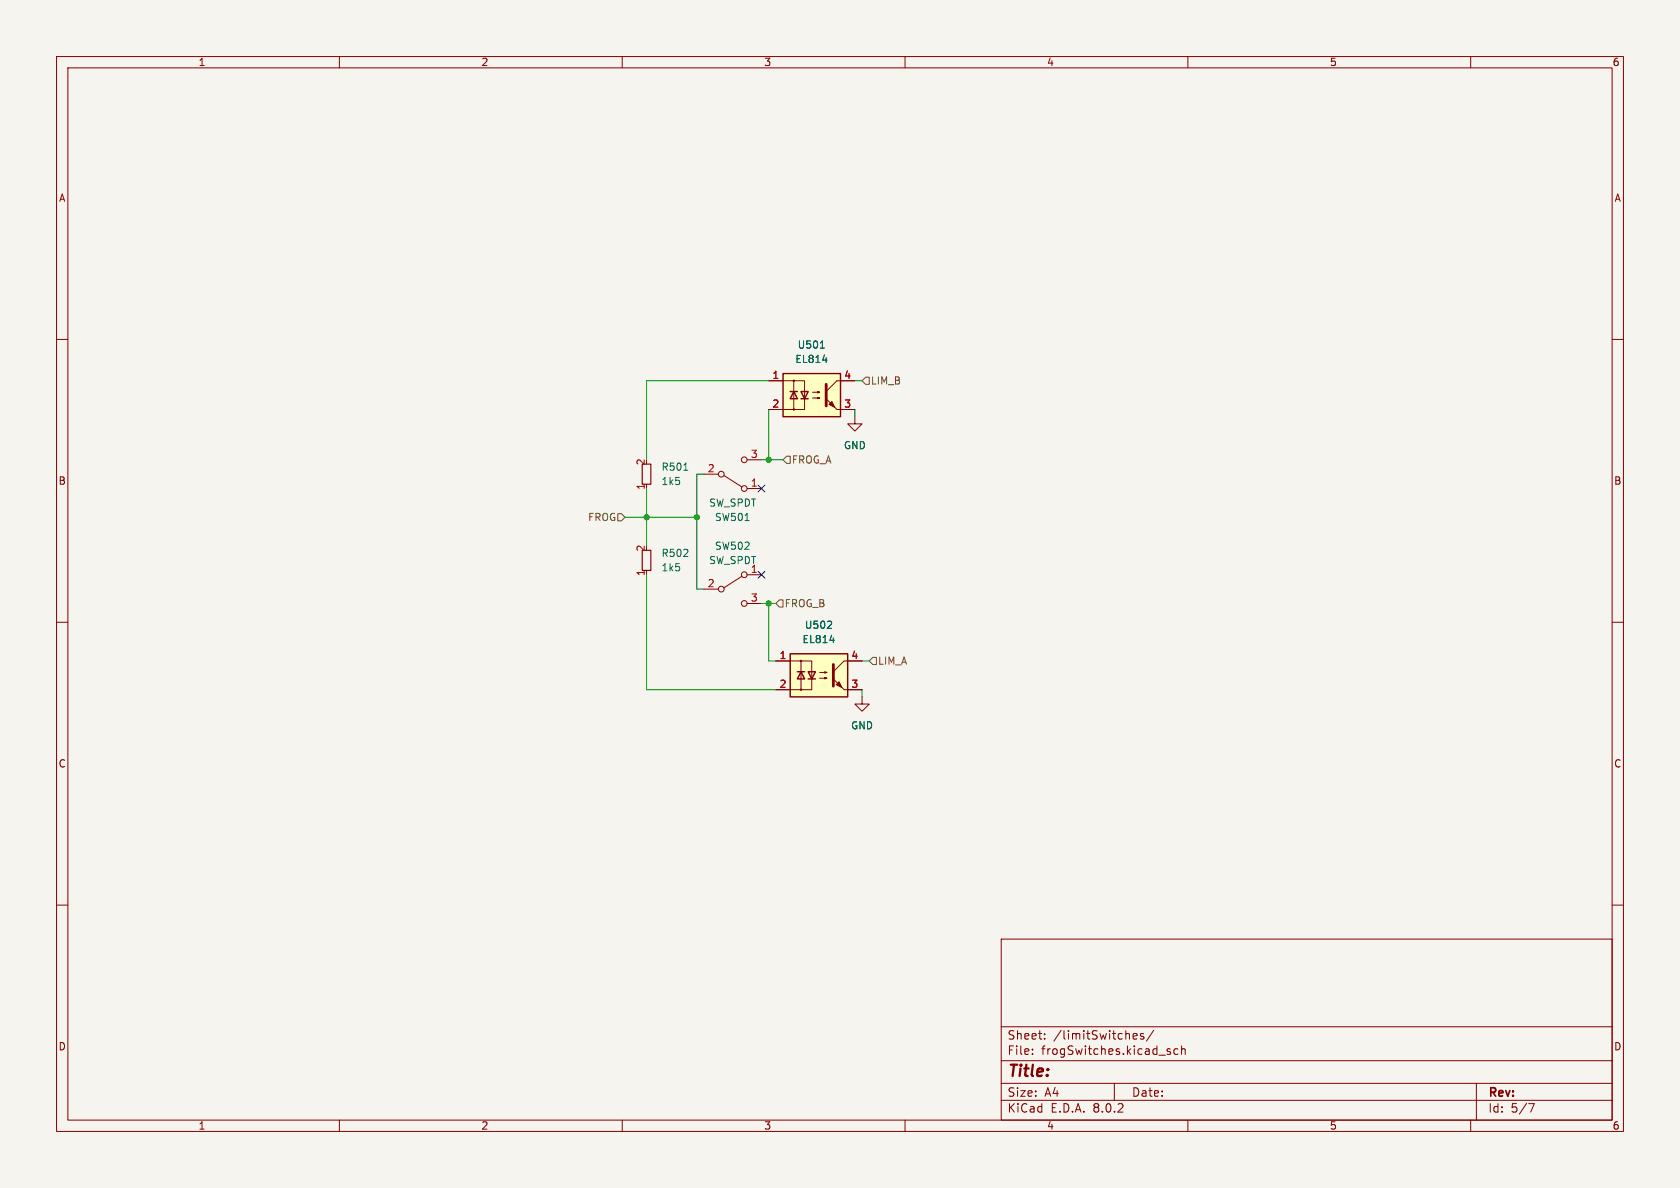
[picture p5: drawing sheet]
<svg xmlns="http://www.w3.org/2000/svg" width="297mm" height="210mm" viewBox="0 0 297 210" stroke-linecap="round" stroke-linejoin="round" font-family="sans-serif">
<path d="M0 0h297v210h-297z" fill="#f5f4ef" stroke="#f5f4ef" stroke-width=".18"/>
<g fill="none" stroke="#840000" stroke-width=".18">
<path d="M10 10h277v190h-277zM12 12h273v186h-273zM60 10v2M110 10v2M160 10v2M210 10v2M260 10v2M10 60h2M285 60h2M10 110h2M285 110h2M152.4 123.2v1.3h1.3l-1.3 1.2-1.3-1.2h1.3"/>
<path d="M10 160h2M285 160h2M177 166h108v32h-108zM60 198v2M110 198v2M160 198v2M177 194.5h108M177 191.5h108M177 187.5h108M177 181.5h108M182.5 186.3v.1M182.5 185.5v.1"/>
<path d="M184.7 183.6v.1M184.7 182.8v.1M197 191.5v3M200.3 183.2l.7-.1v-.3l-.5-.1-.2 .2 .1 .7h.6M202.2 182.8l-.4-.1-.2 .2 .1 .2 .5 .2v.3h-.6M204 182.1l-1.3 2M206.4 185.8l.3 .1 .3 .2-.1 .2-.4 .1M206.4 185.5h.5M208.2 185.5l-.4-.1-.3 .3v.4l.2 .2h.5M208.9 185.5l.2-.1 .4 .1v.9M208.9 184.9v1.5M210 198v2"/>
<path d="M260 198v2M261 191.5v6.5M270.2 195.1h1l-.6 1.5"/>
</g>
<path d="M139.7 115.6h10.2v7.6h-10.2z" fill="#ffffc2"/>
<path d="M139.7 115.6h10.2v7.6h-10.2zM141 118.7h1.2M141.6 118.7l.6 1.3h-1.2zM142.9 118.7h1.2l-.6 1.3zM142.9 120h1.2" fill="none" stroke="#840000" stroke-width=".25"/>
<g fill="none" stroke="#840000" stroke-width=".18">
<path d="M124.5 83.8h2.5M128 84.1l3.2 2M132.1 86.4h2.5M132.1 81.3h2.5M124.5 104.1h2.5M131.2 101.9l-3.2 2M132.1 101.6h2.5M132.1 106.7h2.5M137.2 116.8h6.3v5.1h-6.3M141.6 116.8v5.1M144.9 119.9h1.3l-.4 .1v-.2l.4 .1M144.9 118.9h1.3l-.4 .1v-.3l.4 .2"/>
<path d="M152.4 116.8h-3.2l-1.9 1.9M149.2 121.9h3.2"/>
<circle cx="127.5" cy="83.8" r=".51"/>
<circle cx="131.6" cy="86.4" r=".51"/>
<circle cx="131.6" cy="81.3" r=".51"/>
<circle cx="127.5" cy="104.1" r=".51"/>
<circle cx="131.6" cy="106.7" r=".51"/>
<circle cx="131.6" cy="101.6" r=".51"/>
<circle cx="141.6" cy="116.8" r=".13"/>
<circle cx="141.6" cy="121.9" r=".13"/>
</g>
<g fill="#840000" stroke="#840000" stroke-width=".18">
<path d="M147.3 120l1.9 1.9z"/>
<path d="M148.3 120.5l.5 1-1-.5z"/>
</g>
<path d="M147.3 117.5v3.8" fill="none" stroke="#840000" stroke-width=".51"/>
<path d="M120.9 83.1h.7M131.7 92h.7M146.2 111.1h.8M146.7 113.2h.8M147 109.9v.4" fill="none" stroke="#006464" stroke-width=".18"/>
<path d="M113.5 97.3h1.6v3.5h-1.6zM113.5 82h1.6v3.6h-1.6z" fill="none" stroke="#840000" stroke-width=".2"/>
<path d="M138.4 66h10.2v7.7h-10.2z" fill="#ffffc2"/>
<path d="M138.4 66h10.2v7.7h-10.2zM139.7 69.2h1.3M140.3 69.2l.7 1.3h-1.3zM141.6 69.2h1.3l-.7 1.3zM141.6 70.5h1.3" fill="none" stroke="#840000" stroke-width=".25"/>
<g fill="none" stroke="#840000" stroke-width=".18">
<path d="M135.9 67.3h6.3v5.1h-6.3M140.3 67.3v5.1M143.6 70.4h1.3l-.4 .1v-.3l.4 .2M143.6 69.3h1.3l-.4 .2v-.3l.4 .1M148 72.4h3.1M151.1 73.7v1.2h1.3l-1.3 1.3-1.2-1.3h1.2M151.1 67.3h-3.1l-2 1.9M137.2 116.8h2.5M149.9 116.8h2.5M137.2 121.9h2.5M149.9 121.9h2.5"/>
<circle cx="140.3" cy="72.4" r=".13"/>
<circle cx="140.3" cy="67.3" r=".13"/>
</g>
<g fill="#840000" stroke="#840000" stroke-width=".18">
<path d="M146 70.5l2 1.9z"/>
<path d="M146.6 71.5l.5-.5 .5 1z"/>
</g>
<path d="M146 67.9v3.9" fill="none" stroke="#840000" stroke-width=".51"/>
<path d="M145 61.5h.7M145.4 63.7h.8M146.2 111.1h.8M146.7 113.2h.8M147 109.9v.4" fill="none" stroke="#006464" stroke-width=".18"/>
<path d="M153 66.7h.7v1.2h-.7l-.6-.6zM109.2 90.8h.7l.6 .6-.6 .7h-.7zM139.1 80.6h.6v1.3h-.6l-.7-.6zM137.8 106h.6v1.3h-.6l-.6-.6zM154.3 116.2h.6v1.3h-.6l-.6-.7z" fill="none" stroke="#725600" stroke-width=".18"/>
<g fill="none" stroke="#009600" stroke-width=".18">
<path d="M135.9 67.3h-21.6v14M135.9 72.4v8.9M151.1 67.3h1.3M151.1 72.4v1.3M110.5 91.4h12.7M114.3 86.4v10.1M124.5 83.8h-1.3v20.3h1.3M134.6 81.3h3.8M114.3 101.6v20.3h22.9M134.6 106.7h2.6M135.9 106.7v10.1h1.3M152.4 116.8h1.3"/>
<path d="M152.4 121.9v1.3"/>
</g>
<path d="M134 85.8l1.2 1.2M135.2 85.8l-1.2 1.2M134 101l1.2 1.2M135.2 101l-1.2 1.2" fill="none" stroke="#000084" stroke-width=".18"/>
<g fill="#009600" stroke="#009600" stroke-width=".18">
<circle cx="123.2" cy="91.4" r=".46"/>
<circle cx="135.9" cy="81.3" r=".46"/>
<circle cx="135.9" cy="106.7" r=".46"/>
<circle cx="114.3" cy="91.4" r=".46"/>
</g>
<text font-size="2.8" fill="#840000" x="178" y="190.9">Title:</text>
<g font-size="2.1" fill="#840000">
<text x="178" y="184">Sheet:</text>
<text x="186.2" y="184">/limitSwitches/</text>
<text x="178" y="186.7">File:</text>
<text x="184.1" y="186.7">frogSwitches.kicad_sch</text>
<text x="178" y="196.9">KiCad</text>
<text x="178" y="194.1">Size:</text>
<text x="184.7" y="194.1">A4</text>
<text x="185.7" y="196.9">E.D.A.</text>
<text x="193.3" y="196.9">8.0.2</text>
<text x="200" y="194.1">Date:</text>
<text x="263" y="194.3">Rev:</text>
<text x="263" y="196.9">Id:</text>
<text x="267.1" y="196.9">5/7</text>
</g>
<g font-size="1.8" fill="#840000">
<text x="35" y="11.9">1</text>
<text x="85" y="11.9">2</text>
<text x="135" y="11.9">3</text>
<text x="185" y="11.9">4</text>
<text x="235" y="11.9">5</text>
<text x="285" y="11.9">6</text>
<text x="10.3" y="35.9">A</text>
<text x="285.3" y="35.9">A</text>
<text x="10.3" y="85.9">B</text>
<text x="285.3" y="85.9">B</text>
<text x="10.3" y="135.9">C</text>
<text x="285.3" y="135.9">C</text>
<text x="10.3" y="185.9">D</text>
<text x="285.3" y="185.9">D</text>
<text x="35" y="199.9">1</text>
<text x="85" y="199.9">2</text>
<text x="135" y="199.9">3</text>
<text x="185" y="199.9">4</text>
<text x="235" y="199.9">5</text>
<text x="285" y="199.9">6</text>
</g>
<g font-size="1.8" fill="#006464">
<text x="140.5" y="64.4">EL814</text>
<text x="140.9" y="61.8">U501</text>
<text x="116.8" y="83.4">R501</text>
<text x="149.1" y="79.6">GND</text>
<text x="116.8" y="86">1k5</text>
<text x="125.3" y="89.8">SW_SPDT</text>
<text x="126.3" y="92.3">SW501</text>
<text x="116.8" y="98.7">R502</text>
<text x="116.8" y="101.2">1k5</text>
<text x="125.3" y="99.9">SW_SPDT</text>
<text x="126.3" y="97.4">SW502</text>
<text x="141.8" y="113.9">EL814</text>
<text x="142.2" y="111.4">U502</text>
<text x="150.4" y="129.1">GND</text>
</g>
<g font-size="1.8" fill="#a90000">
<text x="136.5" y="67.1">1</text>
<text x="149.2" y="67.1">4</text>
<text x="136.5" y="72.1">2</text>
<text x="149.2" y="72.1">3</text>
<text x="114" y="82.4" transform="rotate(-90 114 82.4)">2</text>
<text x="125" y="83.6">2</text>
<text x="132.6" y="81">3</text>
<text x="114" y="86.7" transform="rotate(-90 114 86.7)">1</text>
<text x="132.6" y="86.1">1</text>
<text x="114" y="101.9" transform="rotate(-90 114 101.9)">1</text>
<text x="114" y="97.6" transform="rotate(-90 114 97.6)">2</text>
<text x="132.6" y="101.3">1</text>
<text x="125" y="103.9">2</text>
<text x="132.6" y="106.4">3</text>
<text x="137.7" y="116.6">1</text>
<text x="150.4" y="116.6">4</text>
<text x="137.7" y="121.7">2</text>
<text x="150.4" y="121.7">3</text>
</g>
<g font-size="1.8" fill="#725600">
<text x="153.9" y="68.2">LIM_B</text>
<text x="139.9" y="82.1">FROG_A</text>
<text x="103.9" y="92.3">FROG</text>
<text x="138.6" y="107.5">FROG_B</text>
<text x="155.1" y="117.7">LIM_A</text>
</g>
</svg>
